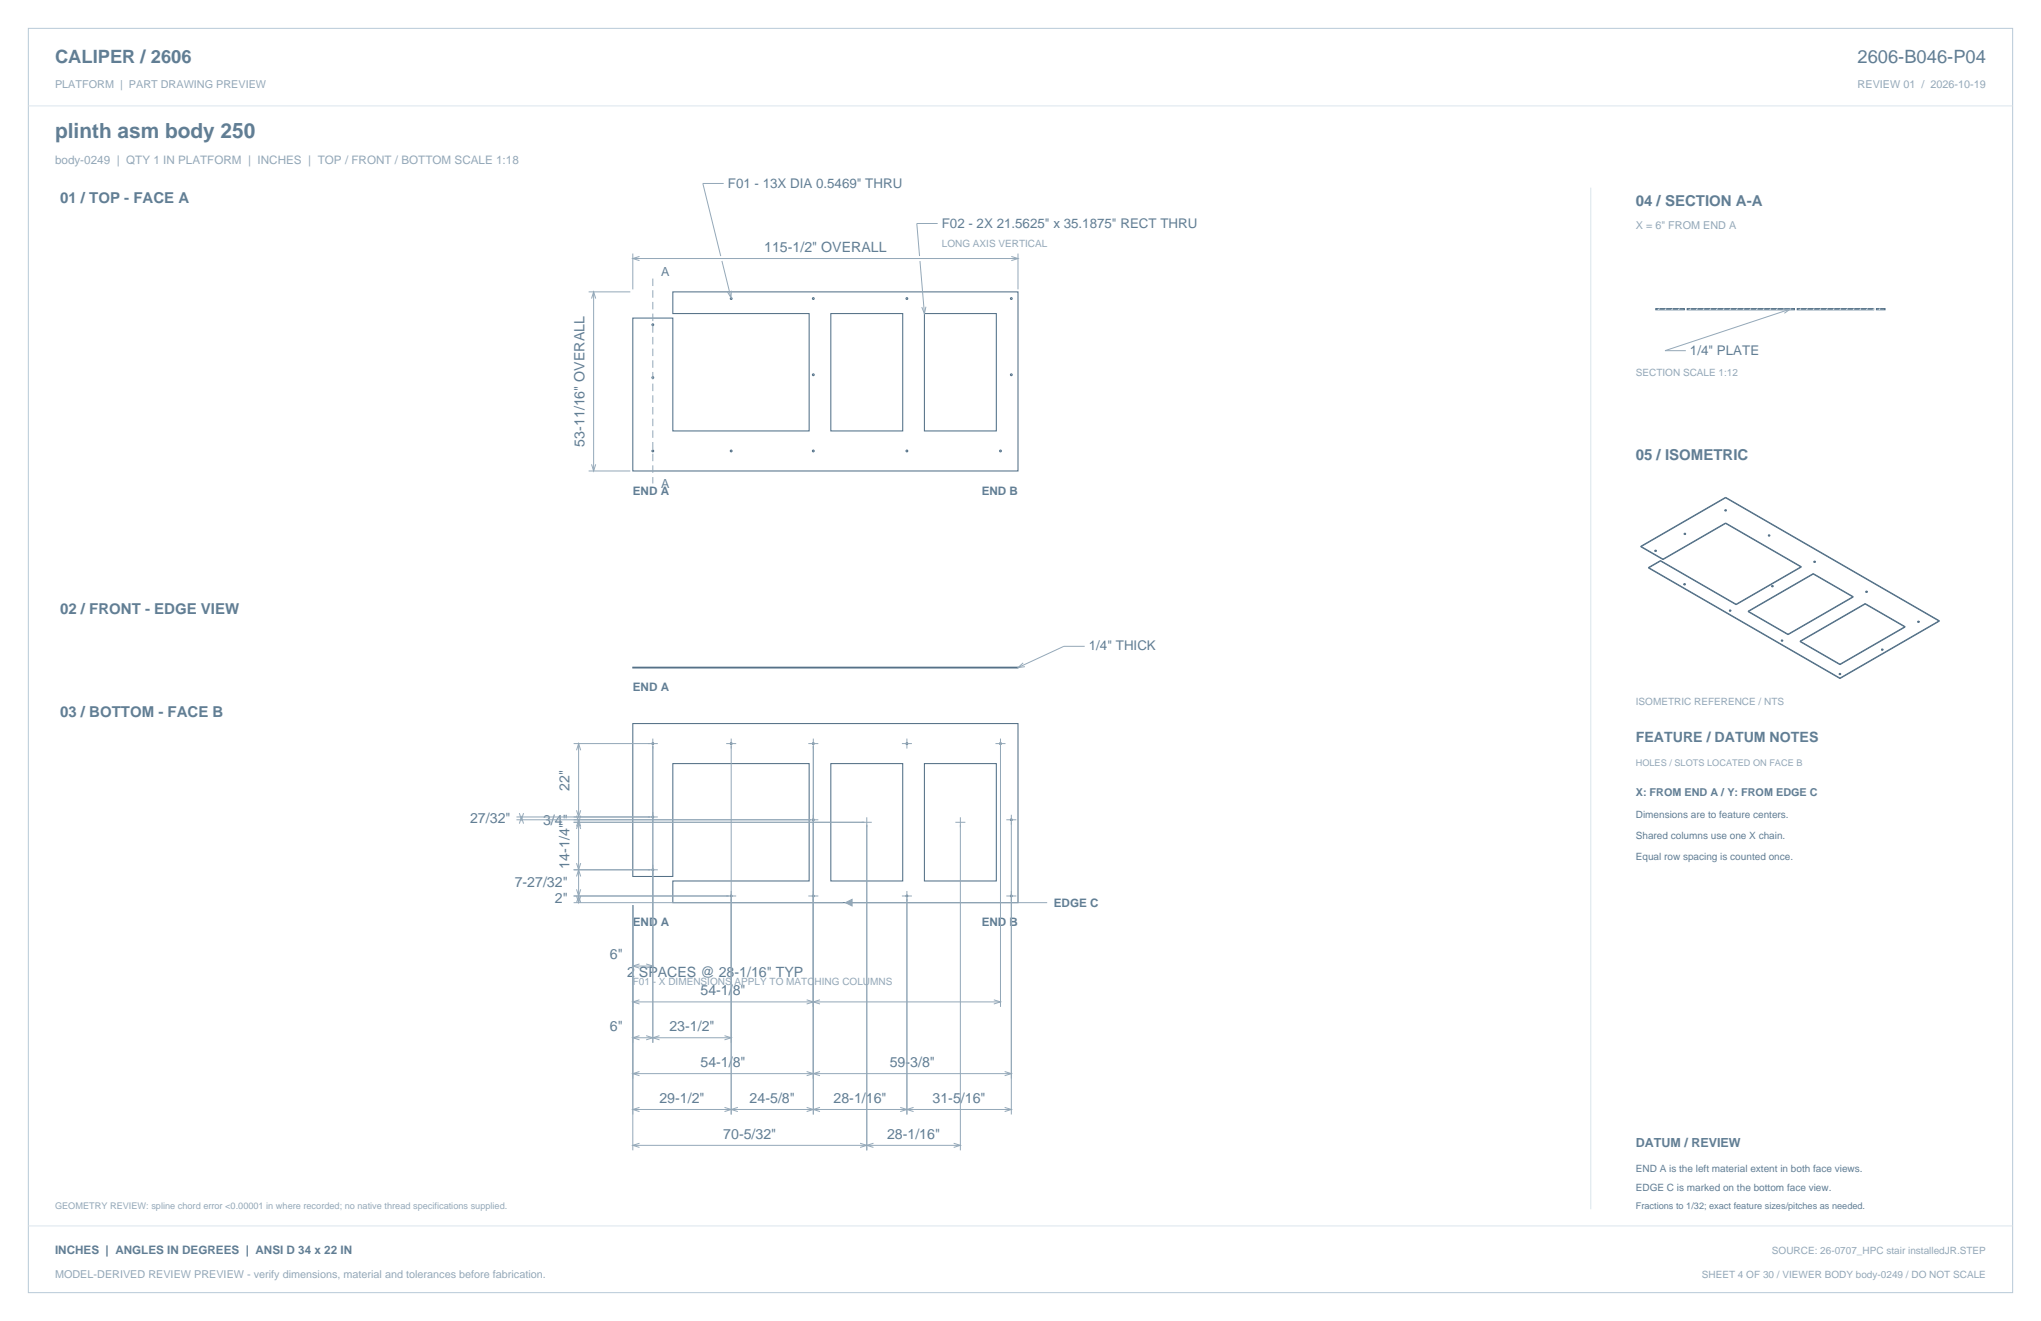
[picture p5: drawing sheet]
<svg xmlns="http://www.w3.org/2000/svg" width="864mm" height="559mm" viewBox="0 0 864 559" stroke-linecap="round" stroke-linejoin="round" font-family="sans-serif">
<path d="M12 12h839.6v534.8h-839.6z" fill="none" stroke="#b8cad8" stroke-width=".42"/>
<path d="M12 44.8h839.6M673.1 79.4v432.1" fill="none" stroke="#dbe5ed" stroke-width=".42"/>
<g fill="none" stroke="#536f85" stroke-width=".44">
<path d="M267.8 134.5h16.9v47.8h57.7v-49.7h-57.7v-9.1h146v75.7h-162.9zM351.5 132.6h30.5v49.7h-30.5zM391.1 132.6h30.5v49.7h-30.5zM267.8 306.1h162.9v75.7h-146v-9.1h57.7v-49.7h-57.7v47.8h-16.9zM351.5 323h30.5v49.7h-30.5zM391.1 323h30.5v49.7h-30.5z"/>
<circle cx="276.2" cy="137.4" r=".39"/>
<circle cx="309.4" cy="126.3" r=".39"/>
<circle cx="344.1" cy="126.3" r=".39"/>
<circle cx="383.7" cy="126.3" r=".39"/>
<circle cx="427.9" cy="126.3" r=".39"/>
<circle cx="276.2" cy="159.7" r=".39"/>
<circle cx="344.1" cy="158.5" r=".39"/>
<circle cx="427.9" cy="158.5" r=".39"/>
<circle cx="276.2" cy="190.8" r=".39"/>
<circle cx="309.4" cy="190.8" r=".39"/>
<circle cx="344.1" cy="190.8" r=".39"/>
<circle cx="383.7" cy="190.8" r=".39"/>
<circle cx="423.3" cy="190.8" r=".39"/>
<circle cx="276.2" cy="314.5" r=".39"/>
<circle cx="309.4" cy="314.5" r=".39"/>
<circle cx="344.1" cy="314.5" r=".39"/>
<circle cx="383.7" cy="314.5" r=".39"/>
<circle cx="423.3" cy="314.5" r=".39"/>
<circle cx="276.2" cy="345.6" r=".39"/>
<circle cx="344.1" cy="346.8" r=".39"/>
<circle cx="427.9" cy="346.8" r=".39"/>
<circle cx="276.2" cy="367.9" r=".39"/>
<circle cx="309.4" cy="379" r=".39"/>
<circle cx="344.1" cy="379" r=".39"/>
<circle cx="383.7" cy="379" r=".39"/>
<circle cx="427.9" cy="379" r=".39"/>
</g>
<g fill="none" stroke="#93a8b9" stroke-width=".42">
<path d="M306.2 77.6h-8.8l7.6 30.7M396.7 94.5h-8.8l1.2 13.8M267.8 107.2v15.2M267.8 109.4h162.9M270.6 108.5l-2.8 .9 2.8 .8M305.5 110.4l3.8 15.5M389.3 110.4l1.8 22.2M427.9 108.5l2.8 .9-2.8 .8M430.7 107.2v15.2M249.1 123.5h17.6M250.3 126.3l.9-2.8 .9 2.8M251.2 123.5v75.7"/>
<path d="M309.5 123l-.2 2.9-1.5-2.5M391.8 129.8l-.7 2.8-1.1-2.7M249.1 199.2h17.6M250.3 196.4l.9 2.8 .9-2.8M459 273.4h-8.9l-19.4 9M432.9 280.4l-2.2 2 3-.4M242.7 314.5h35.6M243.9 317.4l.9-2.9 .9 2.9M244.8 314.5v31.1M276.2 312.4v128.7M307.3 314.5h4.2M309.4 312.4v159"/>
<path d="M342 314.5h4.3M344.1 312.4v159M381.6 314.5h4.3M383.7 312.4v4.3M421.2 314.5h4.2M423.3 312.4v113.5M218.5 345.6h59.8M218.5 346.8h127.8M219.8 348.4l.8-2.8 .9 2.8M219.8 344l.8 2.8 .9-2.8M220.6 345.6v1.2M242.7 347.8h126.2"/>
<path d="M243.9 350.7l.9-2.9 .9 2.9M243.9 349.6l.9-2.8 .9 2.8M243.9 345l.9 2.8 .9-2.8M243.9 342.8l.9 2.8 .9-2.8M244.8 346.8v35M366.8 345.7v140.9M404.2 347.8h4.3M406.4 345.7v140.9M425.8 346.8h4.2M427.9 344.7v126.7M242.7 367.9h35.6M242.7 379h68.8"/>
<path d="M243.9 379l.9 2.8 .9-2.8M243.9 370.8l.9-2.9 .9 2.9M243.9 376.2l.9 2.8 .9-2.8M243.9 365.1l.9 2.8 .9-2.8M342 379h4.3M381.6 379h4.3M383.7 376.9v94.5M425.8 379h4.2M242.7 381.8h114M243.9 381.8l.9-2.8 .9 2.8M267.8 382.9v103.7M357.7 381.8h85.4"/>
<path d="M267.8 408.6h8.4M270.6 407.8l-2.8 .8 2.8 .9M273.4 407.8l2.8 .8-2.8 .9M267.8 423.8h155.5M267.8 439h41.6M270.6 422.9l-2.8 .9 2.8 .9M270.6 438.1l-2.8 .9 2.8 .9M273.4 438.1l2.8 .9-2.8 .9M279 438.1l-2.8 .9 2.8 .9M306.6 438.1l2.8 .9-2.8 .9M341.3 422.9l2.8 .9-2.8 .9M347 422.9l-2.9 .9 2.9 .9"/>
<path d="M420.5 422.9l2.8 .9-2.8 .9M267.8 454.2h160.1M270.6 453.3l-2.8 .9 2.8 .8M341.3 453.3l2.8 .9-2.8 .8M347 453.3l-2.9 .9 2.9 .8M425.1 453.3l2.8 .9-2.8 .8M267.8 469.3h160.1M270.6 468.4l-2.8 .9 2.8 .9M306.6 468.4l2.8 .9-2.8 .9M312.2 468.4l-2.8 .9 2.8 .9M341.3 468.4l2.8 .9-2.8 .9M347 468.4l-2.9 .9 2.9 .9"/>
<path d="M380.9 468.4l2.8 .9-2.8 .9M386.6 468.4l-2.9 .9 2.9 .9M425.1 468.4l2.8 .9-2.8 .9M267.8 484.5h138.6M270.6 483.6l-2.8 .9 2.8 .9M363.9 483.6l2.9 .9-2.9 .9M369.6 483.6l-2.8 .9 2.8 .9M403.5 483.6l2.9 .9-2.9 .9"/>
</g>
<path d="M276.2 117.8v86.7" fill="none" stroke="#93a8b9" stroke-width=".42" stroke-dasharray="3.2 1.8" stroke-linecap="butt"/>
<path d="M267.8 282.2h162.9v.4h-162.9z" fill="none" stroke="#536f85" stroke-width=".42"/>
<path d="M357.7 381.8l2.8-1.4v2.8z" fill="#93a8b9" stroke="#93a8b9" stroke-width=".42"/>
<path d="M700.6 130.5h12.1v.6h-12.1z" fill-rule="evenodd" fill="#f2f6f9" stroke="#536f85" stroke-width=".42"/>
<path d="M702.2 130.5l-.5 .6M705 130.5l-.5 .6M707.8 130.5l-.5 .6M710.6 130.5l-.5 .6" fill="none" stroke="#dbe5ed" stroke-width=".42"/>
<path d="M713.9 130.5h45.4v.6h-45.4z" fill-rule="evenodd" fill="#f2f6f9" stroke="#536f85" stroke-width=".42"/>
<g fill="none" stroke="#dbe5ed" stroke-width=".42">
<path d="M715.5 130.5l-.6 .6M718.3 130.5l-.5 .6M721.1 130.5l-.5 .6M723.9 130.5l-.5 .6M726.7 130.5l-.5 .6M729.6 130.5l-.6 .6M732.4 130.5l-.5 .6M735.2 130.5l-.5 .6M738 130.5l-.5 .6M740.9 130.5l-.6 .6M743.7 130.5l-.5 .6M746.5 130.5l-.5 .6"/>
<path d="M749.3 130.5l-.5 .6M752.1 130.5l-.5 .6M755 130.5l-.6 .6M757.8 130.5l-.5 .6"/>
</g>
<path d="M760.4 130.5h32.4v.6h-32.4z" fill-rule="evenodd" fill="#f2f6f9" stroke="#536f85" stroke-width=".42"/>
<path d="M762 130.5l-.5 .6M764.8 130.5l-.5 .6M767.7 130.5l-.6 .6M770.5 130.5l-.5 .6M773.3 130.5l-.5 .6M776.1 130.5l-.5 .6M779 130.5l-.6 .6M781.8 130.5l-.5 .6M784.6 130.5l-.5 .6M787.4 130.5l-.5 .6M790.2 130.5l-.5 .6M792.8 130.5l-.3 .6" fill="none" stroke="#dbe5ed" stroke-width=".42"/>
<path d="M794 130.5h3.6v.6h-3.6z" fill-rule="evenodd" fill="#f2f6f9" stroke="#536f85" stroke-width=".42"/>
<path d="M795.5 130.5l-.5 .6M12 518.6h839.6" fill="none" stroke="#dbe5ed" stroke-width=".42"/>
<path d="M754.5 130.8h2.9l-2.4 1.7M757.4 130.8l-52.9 17.5h8.8" fill="none" stroke="#93a8b9" stroke-width=".42"/>
<g fill="none" stroke="#536f85" stroke-width=".42">
<path d="M729.9 215.9v.2M730.1 210.4v.2M730.1 210.4l90.5 52.2M730.1 210.6l-35.8 20.7M730.1 210.6l90.5 52.2M730.1 210.4l-35.8 20.7M730.4 215.9h-.5v.2M730.4 215.9v.2h-.5M730.4 215.7h-.5v.2M730.4 215.7v.2h-.5M730.4 215.7v.2M694.3 231.1l9.4 5.4"/>
<path d="M694.3 231.1v.2M694.3 231.3l9.4 5.4M700.3 233v.2M700.7 233h-.4v.2M700.7 233v.2h-.4M700.7 232.8h-.4v.2M700.7 232.8v.2h-.4M700.7 232.8v.2M702.6 237.1l32 18.5M702.6 237.1v.2M702.6 237.3l32 18.5M702.6 237.3l-5.1 3"/>
<path d="M702.6 237.1l-5.1 3M703.7 236.5v.2M712.7 225.9v.2M713.1 225.8h-.4v.3M713.1 225.6v.3h-.4M713.1 225.8v.3h-.4M713.1 225.6h-.4v.3M713.1 225.6v.2M730.1 221.2l32 18.5M730.1 221.2v.2M730.1 221.4l32 18.5M730.1 221.2l-26.4 15.3"/>
<path d="M730.1 221.4l-26.4 15.3M748.3 226.5v.3M748.8 226.5h-.5v.3M748.8 226.3h-.5v.2M748.8 226.5v.3h-.5M748.8 226.3v.2h-.5M748.8 226.3v.2M762.1 239.7v.2M762.1 239.7l-27.5 15.9M762.1 239.9l-27.5 15.9M767.6 237.7v.2M768 237.4h-.4v.3"/>
<path d="M768 237.6v.3h-.4M768 237.4v.3h-.4M768 237.6h-.4v.3M768 237.4v.2M697.5 240.3l81 46.8M697.5 240.1l81 46.7M697.5 240.1v.2M712.6 247.2v.2M713 246.9h-.4v.3M713 247.2v.2h-.4M713 246.9v.3h-.4M713 247.2h-.4v.2"/>
<path d="M713 246.9v.3M731.8 258.3v.2M732.3 258.1v.2h-.5M732.3 258.1h-.5v.2M732.3 258.3h-.5v.2M732.3 258.3v.2h-.5M732.3 258.1v.2M734.6 255.6v.2M739.7 258.5l16.9 9.8M739.7 258.8l16.9 9.7M739.7 258.5v.3M749.7 248v.2"/>
<path d="M750.2 248v.2h-.5M750.2 247.7h-.5v.3M750.2 248h-.5v.2M750.2 247.7v.3h-.5M750.2 247.7v.3M767.2 242.6l16.9 9.8M767.2 242.8l-27.5 16M767.2 242.8l16.9 9.8M767.2 242.6v.2M767.2 242.6l-27.5 15.9M784.1 252.4l-27.5 15.9M784.1 252.4v.2"/>
<path d="M784.1 252.6l-27.5 15.9M789.2 255.3v.2M789.2 255.3l16.9 9.7M789.2 255.5l16.9 9.8M789.2 255.3l-27.5 15.9M789.2 255.5l-27.5 15.9M789.6 250.3v.3M790 250.3h-.4v.3M790 250.1h-.4v.2M790 250.3v.3h-.4M790 250.1v.2h-.4M790 250.1v.2"/>
<path d="M753.8 271v.2M754.2 270.7h-.4v.3M754.2 271h-.4v.2M754.2 271v.2h-.4M754.2 270.7v.3h-.4M754.2 270.7v.3M756.6 268.3v.2M761.7 271.2l16.8 9.8M761.7 271.2v.2M761.7 271.4l16.8 9.8M796.2 274.8v.2M796.6 274.6v.2h-.4"/>
<path d="M796.6 274.6h-.4v.2M796.6 274.8h-.4v.2M796.6 274.8v.2h-.4M796.6 274.6v.2M806.1 265v.3M806.1 265.3l-27.6 15.9M806.1 265l-27.6 16M811.5 263v.3M812 263v.3h-.5M812 263h-.5v.3M812 262.8h-.5v.2M812 262.8v.2h-.5"/>
<path d="M812 262.8v.2M820.6 262.6l-42.1 24.2M820.6 262.6v.2M820.6 262.8l-42.1 24.3M778.3 285.1v.3M778.5 281v.2M778.5 286.8v.3M778.7 284.9h-.4v.2M778.7 285.1v.3h-.4M778.7 285.1h-.4v.3M778.7 284.9v.2h-.4M778.7 284.9v.2"/>
</g>
<text font-size="8.8" fill="#617e94" x="23.3" y="58.2">plinth asm body 250</text>
<g font-size="7.8" fill="#617e94">
<text x="23.3" y="26.8">CALIPER / 2606</text>
<text x="786" y="26.8">2606-B046-P04</text>
</g>
<g font-size="6.3" fill="#617e94">
<text x="25.4" y="86.1">01 / TOP - FACE A</text>
<text x="692.1" y="87.1">04 / SECTION A-A</text>
<text x="692.1" y="194.4">05 / ISOMETRIC</text>
<text x="25.4" y="259.6">02 / FRONT - EDGE VIEW</text>
<text x="25.4" y="303.4">03 / BOTTOM - FACE B</text>
</g>
<g font-size="6" fill="#617e94">
<text x="323.4" y="106.5">115-1/2&quot; OVERALL</text>
<text x="247.3" y="188.9" transform="rotate(-90 247.3 188.9)">53-11/16&quot; OVERALL</text>
<text x="692.1" y="314">FEATURE / DATUM NOTES</text>
<text x="240.9" y="334.5" transform="rotate(-90 240.9 334.5)">22&quot;</text>
<text x="198.9" y="347.9">27/32&quot;</text>
<text x="229.8" y="349.1">3/4&quot;</text>
<text x="240.9" y="367.5" transform="rotate(-90 240.9 367.5)">14-1/4&quot;</text>
<text x="217.8" y="375.2">7-27/32&quot;</text>
<text x="234.8" y="382.2">2&quot;</text>
<text x="258.1" y="405.8">6&quot;</text>
<text x="265.3" y="413.2">2 SPACES @ 28-1/16&quot; TYP</text>
<text x="296.4" y="421">54-1/8&quot;</text>
<text x="258.1" y="436.2">6&quot;</text>
<text x="283.2" y="436.2">23-1/2&quot;</text>
<text x="296.4" y="451.3">54-1/8&quot;</text>
<text x="376.5" y="451.3">59-3/8&quot;</text>
<text x="279" y="466.5">29-1/2&quot;</text>
<text x="317.2" y="466.5">24-5/8&quot;</text>
<text x="352.7" y="466.5">28-1/16&quot;</text>
<text x="394.6" y="466.5">31-5/16&quot;</text>
<text x="306" y="481.7">70-5/32&quot;</text>
<text x="375.3" y="481.7">28-1/16&quot;</text>
</g>
<g font-size="5.6" fill="#617e94">
<text x="308" y="79.4">F01 - 13X DIA 0.5469&quot; THRU</text>
<text x="398.5" y="96.3">F02 - 2X 21.5625&quot; x 35.1875&quot; RECT THRU</text>
<text x="715.1" y="150.1">1/4&quot; PLATE</text>
<text x="460.7" y="275.2">1/4&quot; THICK</text>
</g>
<g font-size="5.3" fill="#617e94">
<text x="279.8" y="116.8">A</text>
<text x="279.8" y="206.3">A</text>
<text x="692.1" y="485.1">DATUM / REVIEW</text>
</g>
<text font-size="4.9" fill="#93a8b9" x="23.3" y="69.5">body-0249 | QTY 1 IN PLATFORM | INCHES | TOP / FRONT / BOTTOM SCALE 1:18</text>
<g font-size="4.9" fill="#617e94">
<text x="267.8" y="209.5">END A</text>
<text x="415.4" y="209.5">END B</text>
<text x="267.8" y="292.5">END A</text>
<text x="445.9" y="383.6">EDGE C</text>
<text x="267.8" y="391.7">END A</text>
<text x="415.4" y="391.7">END B</text>
<text x="23.3" y="530.6">INCHES | ANGLES IN DEGREES | ANSI D 34 x 22 IN</text>
</g>
<g font-size="4.6" fill="#93a8b9">
<text x="23.3" y="37">PLATFORM | PART DRAWING PREVIEW</text>
<text x="786" y="37">REVIEW 01 / 2026-10-19</text>
<text x="692.1" y="97">X = 6&quot; FROM END A</text>
<text x="23.3" y="540.5">MODEL-DERIVED REVIEW PREVIEW - verify dimensions, material and tolerances before fabrication.</text>
</g>
<text font-size="4.6" fill="#617e94" x="692.1" y="336.9">X: FROM END A / Y: FROM EDGE C</text>
<g font-size="4.2" fill="#93a8b9">
<text x="398.5" y="104.4">LONG AXIS VERTICAL</text>
<text x="692.1" y="158.9">SECTION SCALE 1:12</text>
<text x="692.1" y="298.1">ISOMETRIC REFERENCE / NTS</text>
<text x="267.8" y="416.8">F01 - X DIMENSIONS APPLY TO MATCHING COLUMNS</text>
<text x="749.7" y="530.6">SOURCE: 26-0707_HPC stair installedJR.STEP</text>
<text x="720.1" y="540.5">SHEET 4 OF 30 / VIEWER BODY body-0249 / DO NOT SCALE</text>
</g>
<g font-size="4.2" fill="#617e94">
<text x="692.1" y="346.1">Dimensions are to feature centers.</text>
<text x="692.1" y="354.9">Shared columns use one X chain.</text>
<text x="692.1" y="363.7">Equal row spacing is counted once.</text>
<text x="692.1" y="495.7">END A is the left material extent in both face views.</text>
<text x="692.1" y="503.8">EDGE C is marked on the bottom face view.</text>
</g>
<g font-size="3.9" fill="#93a8b9">
<text x="692.1" y="323.8">HOLES / SLOTS LOCATED ON FACE B</text>
<text x="23.3" y="511.5">GEOMETRY REVIEW: spline chord error &lt;0.00001 in where recorded; no native thread specifications supplied.</text>
</g>
<text font-size="3.9" fill="#617e94" x="692.1" y="511.5">Fractions to 1/32; exact feature sizes/pitches as needed.</text>
</svg>
